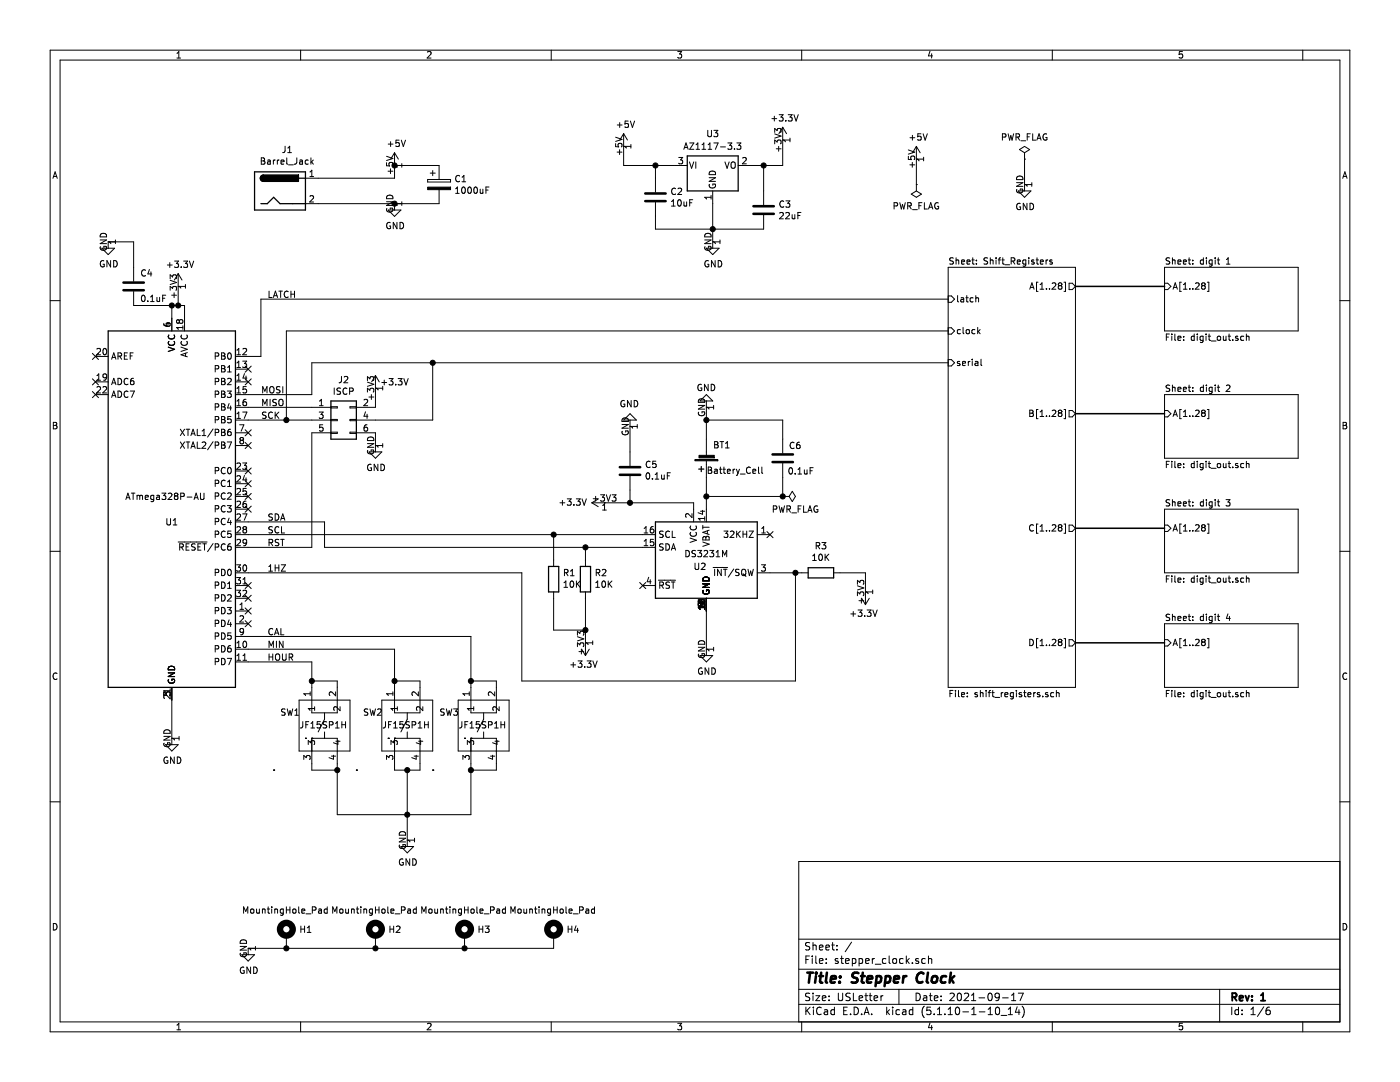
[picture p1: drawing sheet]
EESchema Schematic File Version 4
EELAYER 30 0
EELAYER END
$Descr USLetter 11000 8500
encoding utf-8
Sheet 1 6
Title "Stepper Clock"
Date "2021-09-17"
Rev "1"
Comp ""
Comment1 ""
Comment2 ""
Comment3 ""
Comment4 ""
$EndDescr
$Comp
L power:+5V #PWR010
U 1 1
P 4900 1150
F 0 "#PWR010" H 4900 1000 50  0001 C CNN
F 1 "+5V" H 4915 1323 50  0000 C CNN
F 2 "" H 4900 1150 50  0001 C CNN
F 3 "" H 4900 1150 50  0001 C CNN
	1    4900 1150
	1    0    0    -1  
$EndComp
$Comp
L power:+3.3V #PWR015
U 1 1
P 6150 1100
F 0 "#PWR015" H 6150 950 50  0001 C CNN
F 1 "+3.3V" H 6165 1273 50  0000 C CNN
F 2 "" H 6150 1100 50  0001 C CNN
F 3 "" H 6150 1100 50  0001 C CNN
	1    6150 1100
	1    0    0    -1  
$EndComp
Wire Wire Line
	4900 1150 4900 1300
Wire Wire Line
	4900 1300 5150 1300
Wire Wire Line
	5900 1300 6000 1300
Wire Wire Line
	6150 1300 6150 1100
Wire Wire Line
	5600 1600 5600 1800
$Comp
L Device:C C2
U 1 1
P 5150 1550
F 0 "C2" H 5265 1596 50  0000 L CNN
F 1 "10uF" H 5265 1505 50  0000 L CNN
F 2 "Capacitor_SMD:C_0805_2012Metric_Pad1.18x1.45mm_HandSolder" H 5188 1400 50  0001 C CNN
F 3 "~" H 5150 1550 50  0001 C CNN
	1    5150 1550
	1    0    0    -1  
$EndComp
Connection ~ 6000 1300
Wire Wire Line
	6000 1300 6150 1300
Wire Wire Line
	5600 1800 6000 1800
Connection ~ 5600 1800
Wire Wire Line
	5600 1800 5600 1900
$Comp
L power:+5V #PWR05
U 1 1
P 3100 1300
F 0 "#PWR05" H 3100 1150 50  0001 C CNN
F 1 "+5V" H 3115 1473 50  0000 C CNN
F 2 "" H 3100 1300 50  0001 C CNN
F 3 "" H 3100 1300 50  0001 C CNN
	1    3100 1300
	1    0    0    -1  
$EndComp
$Comp
L power:GND #PWR06
U 1 1
P 3100 1600
F 0 "#PWR06" H 3100 1350 50  0001 C CNN
F 1 "GND" H 3105 1427 50  0000 C CNN
F 2 "" H 3100 1600 50  0001 C CNN
F 3 "" H 3100 1600 50  0001 C CNN
	1    3100 1600
	1    0    0    -1  
$EndComp
Wire Wire Line
	3100 1400 3100 1300
Wire Wire Line
	5150 1700 5150 1800
Wire Wire Line
	5150 1800 5600 1800
Wire Wire Line
	6000 1300 6000 1500
Wire Wire Line
	5150 1400 5150 1300
Connection ~ 5150 1300
Wire Wire Line
	5150 1300 5300 1300
Wire Wire Line
	3100 1300 3450 1300
Connection ~ 3100 1300
Wire Wire Line
	3450 1600 3100 1600
Connection ~ 3100 1600
Wire Wire Line
	3100 1600 2500 1600
Wire Wire Line
	2500 1400 3100 1400
$Comp
L Connector:Barrel_Jack J1
U 1 1
P 2200 1500
F 0 "J1" H 2257 1825 50  0000 C CNN
F 1 "Barrel_Jack" H 2257 1734 50  0000 C CNN
F 2 "Connector_BarrelJack:BarrelJack_CUI_PJ-063AH_Horizontal_CircularHoles" H 2250 1460 50  0001 C CNN
F 3 "~" H 2250 1460 50  0001 C CNN
F 4 "PJ-063AH" H 2200 1500 50  0001 C CNN "part_num"
F 5 "digikey" H 2200 1500 50  0001 C CNN "source"
	1    2200 1500
	1    0    0    -1  
$EndComp
$Comp
L power:PWR_FLAG #FLG?
U 1 1
P 8050 1250
AR Path="/614193F9/6151E526" Ref="#FLG?"  Part="1" 
AR Path="/6151E526" Ref="#FLG03"  Part="1" 
F 0 "#FLG03" H 8050 1325 50  0001 C CNN
F 1 "PWR_FLAG" H 8050 1423 50  0000 C CNN
F 2 "" H 8050 1250 50  0001 C CNN
F 3 "~" H 8050 1250 50  0001 C CNN
	1    8050 1250
	1    0    0    -1  
$EndComp
$Comp
L power:GND #PWR?
U 1 1
P 8050 1450
AR Path="/614193F9/6151E52C" Ref="#PWR?"  Part="1" 
AR Path="/6151E52C" Ref="#PWR018"  Part="1" 
F 0 "#PWR018" H 8050 1200 50  0001 C CNN
F 1 "GND" H 8055 1277 50  0000 C CNN
F 2 "" H 8050 1450 50  0001 C CNN
F 3 "" H 8050 1450 50  0001 C CNN
	1    8050 1450
	1    0    0    -1  
$EndComp
Wire Wire Line
	8050 1250 8050 1450
Wire Wire Line
	7200 1250 7200 1450
$Comp
L power:+5V #PWR017
U 1 1
P 7200 1250
F 0 "#PWR017" H 7200 1100 50  0001 C CNN
F 1 "+5V" H 7215 1423 50  0000 C CNN
F 2 "" H 7200 1250 50  0001 C CNN
F 3 "" H 7200 1250 50  0001 C CNN
	1    7200 1250
	1    0    0    -1  
$EndComp
$Comp
L Regulator_Linear:AZ1117-3.3 U3
U 1 1
P 5600 1300
F 0 "U3" H 5600 1550 50  0000 C CNN
F 1 "AZ1117-3.3" H 5600 1451 50  0000 C CNN
F 2 "Package_TO_SOT_SMD:TO-252-2" H 5600 1550 50  0001 C CIN
F 3 "https://www.diodes.com/assets/Datasheets/AZ1117.pdf" H 5600 1300 50  0001 C CNN
F 4 "digikey" H 5600 1300 50  0001 C CNN "source"
F 5 "AZ1117CD-3.3TRG1" H 5600 1300 50  0001 C CNN "part_num"
	1    5600 1300
	1    0    0    -1  
$EndComp
$Comp
L Device:C C3
U 1 1
P 6000 1650
F 0 "C3" H 6115 1696 50  0000 L CNN
F 1 "22uF" H 6115 1605 50  0000 L CNN
F 2 "Capacitor_SMD:C_0805_2012Metric_Pad1.18x1.45mm_HandSolder" H 6038 1500 50  0001 C CNN
F 3 "~" H 6000 1650 50  0001 C CNN
	1    6000 1650
	1    0    0    -1  
$EndComp
$Comp
L Device:CP C1
U 1 1
P 3450 1450
F 0 "C1" H 3568 1496 50  0000 L CNN
F 1 "1000uF" H 3568 1405 50  0000 L CNN
F 2 "Capacitor_THT:CP_Radial_D10.0mm_P5.00mm" H 3488 1300 50  0001 C CNN
F 3 "~" H 3450 1450 50  0001 C CNN
	1    3450 1450
	1    0    0    -1  
$EndComp
$Comp
L Mechanical:MountingHole_Pad H1
U 1 1
P 2250 7350
F 0 "H1" H 2350 7399 50  0000 L CNN
F 1 "MountingHole_Pad" H 1900 7550 50  0000 L CNN
F 2 "MountingHole:MountingHole_3.2mm_M3_Pad_Via" H 2250 7350 50  0001 C CNN
F 3 "~" H 2250 7350 50  0001 C CNN
	1    2250 7350
	1    0    0    -1  
$EndComp
$Comp
L Mechanical:MountingHole_Pad H2
U 1 1
P 2950 7350
F 0 "H2" H 3050 7399 50  0000 L CNN
F 1 "MountingHole_Pad" H 2600 7550 50  0000 L CNN
F 2 "MountingHole:MountingHole_3.2mm_M3_Pad_Via" H 2950 7350 50  0001 C CNN
F 3 "~" H 2950 7350 50  0001 C CNN
	1    2950 7350
	1    0    0    -1  
$EndComp
$Comp
L Mechanical:MountingHole_Pad H3
U 1 1
P 3650 7350
F 0 "H3" H 3750 7399 50  0000 L CNN
F 1 "MountingHole_Pad" H 3300 7550 50  0000 L CNN
F 2 "MountingHole:MountingHole_3.2mm_M3_Pad_Via" H 3650 7350 50  0001 C CNN
F 3 "~" H 3650 7350 50  0001 C CNN
	1    3650 7350
	1    0    0    -1  
$EndComp
$Comp
L Mechanical:MountingHole_Pad H4
U 1 1
P 4350 7350
F 0 "H4" H 4450 7399 50  0000 L CNN
F 1 "MountingHole_Pad" H 4000 7550 50  0000 L CNN
F 2 "MountingHole:MountingHole_3.2mm_M3_Pad_Via" H 4350 7350 50  0001 C CNN
F 3 "~" H 4350 7350 50  0001 C CNN
	1    4350 7350
	1    0    0    -1  
$EndComp
$Comp
L power:GND #PWR0102
U 1 1
P 1950 7450
F 0 "#PWR0102" H 1950 7200 50  0001 C CNN
F 1 "GND" H 1955 7277 50  0000 C CNN
F 2 "" H 1950 7450 50  0001 C CNN
F 3 "" H 1950 7450 50  0001 C CNN
	1    1950 7450
	1    0    0    -1  
$EndComp
Wire Wire Line
	4350 7450 3650 7450
Wire Wire Line
	3650 7450 2950 7450
Connection ~ 3650 7450
Wire Wire Line
	2250 7450 2950 7450
Connection ~ 2950 7450
Wire Wire Line
	2250 7450 1950 7450
Connection ~ 2250 7450
$Comp
L power:PWR_FLAG #FLG?
U 1 1
P 7200 1450
AR Path="/614193F9/6152475A" Ref="#FLG?"  Part="1" 
AR Path="/6152475A" Ref="#FLG02"  Part="1" 
F 0 "#FLG02" H 7200 1525 50  0001 C CNN
F 1 "PWR_FLAG" H 7200 1623 50  0000 C CNN
F 2 "" H 7200 1450 50  0001 C CNN
F 3 "~" H 7200 1450 50  0001 C CNN
	1    7200 1450
	-1   0    0    1   
$EndComp
Wire Wire Line
	1050 1900 850  1900
Wire Wire Line
	3700 6050 3700 6000
Connection ~ 3700 6050
Wire Wire Line
	3900 6050 3700 6050
Wire Wire Line
	3900 6000 3900 6050
Wire Wire Line
	3700 6400 3700 6050
Connection ~ 3200 6050
Wire Wire Line
	3300 6050 3300 6000
Wire Wire Line
	3200 6050 3300 6050
Wire Wire Line
	3200 6050 3200 6400
Wire Wire Line
	3100 6050 3100 6000
Wire Wire Line
	3200 6050 3100 6050
Connection ~ 2650 6050
Wire Wire Line
	2650 6400 3200 6400
Wire Wire Line
	2650 6050 2650 6400
Wire Wire Line
	2650 6050 2650 6000
Wire Wire Line
	2450 6050 2650 6050
Wire Wire Line
	2450 6000 2450 6050
Wire Wire Line
	2450 5350 2450 5400
Connection ~ 2450 5350
Wire Wire Line
	2650 5350 2450 5350
Wire Wire Line
	2650 5400 2650 5350
Wire Wire Line
	2450 5200 2450 5350
Connection ~ 3100 5350
Wire Wire Line
	3100 5100 1950 5100
Wire Wire Line
	3100 5350 3100 5100
Wire Wire Line
	3100 5350 3300 5350
Wire Wire Line
	3700 5350 3700 5400
Connection ~ 3700 5350
Wire Wire Line
	3900 5350 3900 5400
Wire Wire Line
	3700 5350 3900 5350
Wire Wire Line
	3700 5000 3700 5350
Wire Wire Line
	1950 5200 2450 5200
Wire Wire Line
	3100 5350 3100 5400
Wire Wire Line
	3300 5350 3300 5400
$Comp
L Switch:JF15SP1H SW3
U 1 1
P 3800 5700
F 0 "SW3" V 3900 6050 50  0000 R CNN
F 1 "JF15SP1H" V 3800 5900 50  0000 R CNN
F 2 "Button_Switch_THT:JF15SP1H" H 3650 5950 50  0001 C CNN
F 3 "" H 3650 5950 50  0001 C CNN
	1    3800 5700
	0    -1   -1   0   
$EndComp
$Comp
L Switch:JF15SP1H SW2
U 1 1
P 3200 5700
F 0 "SW2" V 3300 6050 50  0000 R CNN
F 1 "JF15SP1H" V 3200 5900 50  0000 R CNN
F 2 "Button_Switch_THT:JF15SP1H" H 3050 5950 50  0001 C CNN
F 3 "" H 3050 5950 50  0001 C CNN
	1    3200 5700
	0    -1   -1   0   
$EndComp
$Comp
L Switch:JF15SP1H SW1
U 1 1
P 2550 5700
F 0 "SW1" V 2650 6050 50  0000 R CNN
F 1 "JF15SP1H" V 2550 5900 50  0000 R CNN
F 2 "Button_Switch_THT:JF15SP1H" H 2400 5950 50  0001 C CNN
F 3 "" H 2400 5950 50  0001 C CNN
	1    2550 5700
	0    -1   -1   0   
$EndComp
Wire Wire Line
	3400 2850 2450 2850
Connection ~ 3400 2850
Wire Wire Line
	3400 3300 3400 2850
Wire Wire Line
	2950 3300 3400 3300
Wire Wire Line
	2450 2850 2450 3100
Wire Wire Line
	7450 2850 3400 2850
Connection ~ 1350 2400
Wire Wire Line
	1350 2400 1050 2400
$Comp
L Device:C C4
U 1 1
P 1050 2250
F 0 "C4" H 1000 2150 50  0000 R CNN
F 1 "0.1uF" H 1000 2350 50  0000 R CNN
F 2 "Capacitor_SMD:C_0805_2012Metric_Pad1.18x1.45mm_HandSolder" H 1088 2100 50  0001 C CNN
F 3 "~" H 1050 2250 50  0001 C CNN
	1    1050 2250
	-1   0    0    1   
$EndComp
$Comp
L power:GND #PWR0101
U 1 1
P 850 1900
F 0 "#PWR0101" H 850 1650 50  0001 C CNN
F 1 "GND" H 855 1727 50  0000 C CNN
F 2 "" H 850 1900 50  0001 C CNN
F 3 "" H 850 1900 50  0001 C CNN
	1    850  1900
	1    0    0    -1  
$EndComp
Wire Wire Line
	1050 2100 1050 1900
Connection ~ 6150 3900
Wire Wire Line
	4950 3950 4750 3950
Wire Wire Line
	5550 3300 5550 3200
Connection ~ 5550 3300
Wire Wire Line
	6150 3300 6150 3450
Wire Wire Line
	5550 3300 6150 3300
Wire Wire Line
	5550 3450 5550 3300
Wire Wire Line
	5550 3900 5550 3750
Connection ~ 5550 3900
Wire Wire Line
	6150 3900 5550 3900
Wire Wire Line
	6150 3750 6150 3900
Connection ~ 4950 3950
Wire Wire Line
	5550 4000 5550 3900
$Comp
L Device:C C6
U 1 1
P 6150 3600
F 0 "C6" H 6300 3700 50  0000 R CNN
F 1 "0.1uF" H 6400 3500 50  0000 R CNN
F 2 "Capacitor_SMD:C_0805_2012Metric_Pad1.18x1.45mm_HandSolder" H 6188 3450 50  0001 C CNN
F 3 "~" H 6150 3600 50  0001 C CNN
	1    6150 3600
	1    0    0    -1  
$EndComp
$Comp
L power:GND #PWR012
U 1 1
P 5550 3200
F 0 "#PWR012" H 5550 2950 50  0001 C CNN
F 1 "GND" H 5550 3050 50  0000 C CNN
F 2 "" H 5550 3200 50  0001 C CNN
F 3 "" H 5550 3200 50  0001 C CNN
	1    5550 3200
	-1   0    0    1   
$EndComp
$Comp
L Device:Battery_Cell BT1
U 1 1
P 5550 3550
F 0 "BT1" H 5500 3500 50  0000 R CNN
F 1 "Battery_Cell" H 5550 3700 50  0000 R CNN
F 2 "Battery:BatteryHolder_LINX_BAT-HLD-012-SMT" V 5550 3610 50  0001 C CNN
F 3 "~" V 5550 3610 50  0001 C CNN
F 4 "BAT-HLD-012-SMT-TR" H 5550 3550 50  0001 C CNN "part_num"
F 5 "digikey" H 5550 3550 50  0001 C CNN "source"
	1    5550 3550
	-1   0    0    1   
$EndComp
$Comp
L Timer_RTC:DS3231M U2
U 1 1
P 5550 4400
F 0 "U2" H 5500 4350 50  0000 C CNN
F 1 "DS3231M" H 5550 4450 50  0000 C CNN
F 2 "Package_SO:SOIC-16W_7.5x10.3mm_P1.27mm" H 5550 3800 50  0001 C CNN
F 3 "http://datasheets.maximintegrated.com/en/ds/DS3231.pdf" H 5820 4450 50  0001 C CNN
F 4 "DS3231S#" H 5550 4400 50  0001 C CNN "part_num"
F 5 "mouser" H 5550 4400 50  0001 C CNN "source"
	1    5550 4400
	1    0    0    -1  
$EndComp
Wire Wire Line
	6050 4500 6250 4500
NoConn ~ 5050 4600
$Comp
L power:PWR_FLAG #FLG01
U 1 1
P 6150 3900
F 0 "#FLG01" H 6150 3975 50  0001 C CNN
F 1 "PWR_FLAG" V 6250 4000 50  0000 C CNN
F 2 "" H 6150 3900 50  0001 C CNN
F 3 "~" H 6150 3900 50  0001 C CNN
	1    6150 3900
	0    1    1    0   
$EndComp
$Sheet
S 9150 2100 1050 500 
U 613C8C5F
F0 "digit 1" 50
F1 "digit_out.sch" 50
F2 "A[1..28]" I L 9150 2250 50 
$EndSheet
$Sheet
S 9150 3100 1050 500 
U 6146B287
F0 "digit 2" 50
F1 "digit_out.sch" 50
F2 "A[1..28]" I L 9150 3250 50 
$EndSheet
$Sheet
S 9150 4000 1050 500 
U 6146EB3E
F0 "digit 3" 50
F1 "digit_out.sch" 50
F2 "A[1..28]" I L 9150 4150 50 
$EndSheet
$Sheet
S 9150 4900 1050 500 
U 61471317
F0 "digit 4" 50
F1 "digit_out.sch" 50
F2 "A[1..28]" I L 9150 5050 50 
$EndSheet
Wire Bus Line
	8450 3250 9150 3250
Wire Bus Line
	8450 2250 9150 2250
Wire Bus Line
	8450 4150 9150 4150
Wire Bus Line
	8450 5050 9150 5050
NoConn ~ 1950 3000
NoConn ~ 1950 2900
NoConn ~ 750  3000
NoConn ~ 750  3100
NoConn ~ 1950 3400
NoConn ~ 1950 3500
NoConn ~ 1950 3700
NoConn ~ 1950 3800
NoConn ~ 1950 3900
Wire Wire Line
	1950 4200 4350 4200
NoConn ~ 1950 4000
NoConn ~ 1950 4900
NoConn ~ 1950 4800
NoConn ~ 1950 4700
NoConn ~ 1950 4600
Wire Wire Line
	2550 4300 4600 4300
Wire Wire Line
	1950 4500 4100 4500
Wire Wire Line
	4100 4500 4100 5350
$Comp
L power:+3.3V #PWR09
U 1 1
P 4750 3950
F 0 "#PWR09" H 4750 3800 50  0001 C CNN
F 1 "+3.3V" V 4750 4200 50  0000 C CNN
F 2 "" H 4750 3950 50  0001 C CNN
F 3 "" H 4750 3950 50  0001 C CNN
	1    4750 3950
	0    -1   -1   0   
$EndComp
$Comp
L power:GND #PWR013
U 1 1
P 5550 5100
F 0 "#PWR013" H 5550 4850 50  0001 C CNN
F 1 "GND" H 5555 4927 50  0000 C CNN
F 2 "" H 5550 5100 50  0001 C CNN
F 3 "" H 5550 5100 50  0001 C CNN
	1    5550 5100
	1    0    0    -1  
$EndComp
$Comp
L power:+3.3V #PWR08
U 1 1
P 4600 5050
F 0 "#PWR08" H 4600 4900 50  0001 C CNN
F 1 "+3.3V" H 4615 5223 50  0000 C CNN
F 2 "" H 4600 5050 50  0001 C CNN
F 3 "" H 4600 5050 50  0001 C CNN
	1    4600 5050
	-1   0    0    1   
$EndComp
Wire Wire Line
	5550 5100 5550 4800
$Comp
L Device:C C5
U 1 1
P 4950 3700
F 0 "C5" H 4835 3654 50  0000 R CNN
F 1 "0.1uF" H 4835 3745 50  0000 R CNN
F 2 "Capacitor_SMD:C_0805_2012Metric_Pad1.18x1.45mm_HandSolder" H 4988 3550 50  0001 C CNN
F 3 "~" H 4950 3700 50  0001 C CNN
	1    4950 3700
	-1   0    0    1   
$EndComp
$Comp
L power:GND #PWR011
U 1 1
P 4950 3350
F 0 "#PWR011" H 4950 3100 50  0001 C CNN
F 1 "GND" H 4955 3177 50  0000 C CNN
F 2 "" H 4950 3350 50  0001 C CNN
F 3 "" H 4950 3350 50  0001 C CNN
	1    4950 3350
	-1   0    0    1   
$EndComp
Wire Wire Line
	5450 3950 5450 4000
Wire Wire Line
	4950 3550 4950 3350
Wire Wire Line
	4950 3950 4950 3850
Wire Wire Line
	4950 3950 5450 3950
$Comp
L Device:R R2
U 1 1
P 4600 4550
F 0 "R2" H 4530 4504 50  0000 R CNN
F 1 "10K" H 4530 4595 50  0000 R CNN
F 2 "Resistor_SMD:R_0805_2012Metric_Pad1.20x1.40mm_HandSolder" V 4530 4550 50  0001 C CNN
F 3 "~" H 4600 4550 50  0001 C CNN
	1    4600 4550
	-1   0    0    1   
$EndComp
$Comp
L Device:R R1
U 1 1
P 4350 4550
F 0 "R1" H 4280 4504 50  0000 R CNN
F 1 "10K" H 4280 4595 50  0000 R CNN
F 2 "Resistor_SMD:R_0805_2012Metric_Pad1.20x1.40mm_HandSolder" V 4280 4550 50  0001 C CNN
F 3 "~" H 4350 4550 50  0001 C CNN
	1    4350 4550
	-1   0    0    1   
$EndComp
Wire Wire Line
	4600 4700 4600 4950
Wire Wire Line
	4350 4700 4350 4950
Wire Wire Line
	4350 4950 4600 4950
Connection ~ 4600 4950
Wire Wire Line
	4600 4950 4600 5050
Wire Wire Line
	5050 4300 4600 4300
Wire Wire Line
	4600 4300 4600 4400
Wire Wire Line
	5050 4200 4350 4200
Wire Wire Line
	4350 4200 4350 4400
$Comp
L Device:R R3
U 1 1
P 6450 4500
F 0 "R3" V 6657 4500 50  0000 C CNN
F 1 "10K" V 6566 4500 50  0000 C CNN
F 2 "Resistor_SMD:R_0805_2012Metric_Pad1.20x1.40mm_HandSolder" V 6380 4500 50  0001 C CNN
F 3 "~" H 6450 4500 50  0001 C CNN
	1    6450 4500
	0    -1   -1   0   
$EndComp
NoConn ~ 6050 4200
$Comp
L power:+3.3V #PWR016
U 1 1
P 6800 4650
F 0 "#PWR016" H 6800 4500 50  0001 C CNN
F 1 "+3.3V" H 6815 4823 50  0000 C CNN
F 2 "" H 6800 4650 50  0001 C CNN
F 3 "" H 6800 4650 50  0001 C CNN
	1    6800 4650
	-1   0    0    1   
$EndComp
Wire Wire Line
	6600 4500 6800 4500
Wire Wire Line
	6800 4500 6800 4650
Connection ~ 4350 4200
Connection ~ 4600 4300
Wire Wire Line
	6250 4500 6250 5350
Wire Wire Line
	6250 5350 4100 5350
Connection ~ 6250 4500
Wire Wire Line
	6250 4500 6300 4500
Text Label 2100 2350 0    50   ~ 0
LATCH
Text Label 2100 4200 0    50   ~ 0
SCL
Text Label 2100 4100 0    50   ~ 0
SDA
Text Label 2100 5200 0    50   ~ 0
HOUR
Text Label 2100 5100 0    50   ~ 0
MIN
Text Label 2100 5000 0    50   ~ 0
CAL
Text Label 2100 4500 0    50   ~ 0
1HZ
Wire Wire Line
	2550 4100 1950 4100
Wire Wire Line
	2550 4300 2550 4100
Wire Wire Line
	2250 3300 2450 3300
Connection ~ 2250 3300
Wire Wire Line
	2250 2600 2250 3300
Wire Wire Line
	7450 2600 2250 2600
Wire Wire Line
	2050 2350 7450 2350
Wire Wire Line
	2050 2800 2050 2350
Wire Wire Line
	1950 2800 2050 2800
Wire Wire Line
	1350 2400 1350 2500
Wire Wire Line
	1450 2400 1450 2500
Wire Wire Line
	3200 6400 3700 6400
Connection ~ 3200 6400
Wire Wire Line
	3200 6600 3200 6400
$Comp
L power:GND #PWR07
U 1 1
P 3200 6600
F 0 "#PWR07" H 3200 6350 50  0001 C CNN
F 1 "GND" H 3205 6427 50  0000 C CNN
F 2 "" H 3200 6600 50  0001 C CNN
F 3 "" H 3200 6600 50  0001 C CNN
	1    3200 6600
	1    0    0    -1  
$EndComp
Wire Wire Line
	1950 5000 3700 5000
NoConn ~ 750  2800
$Comp
L power:+3.3V #PWR02
U 1 1
P 1400 2250
AR Path="/613D5904" Ref="#PWR02"  Part="1" 
AR Path="/613C82D1/613D5904" Ref="#PWR?"  Part="1" 
F 0 "#PWR02" H 1400 2100 50  0001 C CNN
F 1 "+3.3V" H 1415 2423 50  0000 C CNN
F 2 "" H 1400 2250 50  0001 C CNN
F 3 "" H 1400 2250 50  0001 C CNN
	1    1400 2250
	1    0    0    -1  
$EndComp
$Comp
L Connector_Generic:Conn_02x03_Odd_Even J2
U 1 1
P 2650 3300
F 0 "J2" H 2700 3617 50  0000 C CNN
F 1 "ISCP" H 2700 3526 50  0000 C CNN
F 2 "Connector_PinHeader_2.54mm:PinHeader_2x03_P2.54mm_Vertical" H 2650 3300 50  0001 C CNN
F 3 "~" H 2650 3300 50  0001 C CNN
	1    2650 3300
	1    0    0    -1  
$EndComp
Text Label 2050 3200 0    50   ~ 0
MISO
Text Label 2050 3300 0    50   ~ 0
SCK
Text Label 2050 3100 0    50   ~ 0
MOSI
Text Label 2100 4300 0    50   ~ 0
RST
$Comp
L power:+3.3V #PWR03
U 1 1
P 2950 3050
F 0 "#PWR03" H 2950 2900 50  0001 C CNN
F 1 "+3.3V" H 3100 3100 50  0000 C CNN
F 2 "" H 2950 3050 50  0001 C CNN
F 3 "" H 2950 3050 50  0001 C CNN
	1    2950 3050
	1    0    0    -1  
$EndComp
Wire Wire Line
	2950 3050 2950 3200
$Comp
L power:GND #PWR04
U 1 1
P 2950 3500
F 0 "#PWR04" H 2950 3250 50  0001 C CNN
F 1 "GND" H 2955 3327 50  0000 C CNN
F 2 "" H 2950 3500 50  0001 C CNN
F 3 "" H 2950 3500 50  0001 C CNN
	1    2950 3500
	1    0    0    -1  
$EndComp
Wire Wire Line
	2950 3400 2950 3500
Wire Wire Line
	2450 4300 2450 3400
Wire Wire Line
	1950 4300 2450 4300
Wire Wire Line
	1950 3300 2250 3300
Wire Wire Line
	2450 3200 1950 3200
Wire Wire Line
	2450 3100 1950 3100
Wire Wire Line
	1350 5800 1350 5500
$Comp
L MCU_Microchip_ATmega:ATmega328P-AU U1
U 1 1
P 1350 4000
F 0 "U1" H 1350 3900 50  0000 C CNN
F 1 "ATmega328P-AU" H 1300 4100 50  0000 C CNN
F 2 "Package_QFP:TQFP-32_7x7mm_P0.8mm" H 1350 4000 50  0001 C CIN
F 3 "http://ww1.microchip.com/downloads/en/DeviceDoc/ATmega328_P%20AVR%20MCU%20with%20picoPower%20Technology%20Data%20Sheet%2040001984A.pdf" H 1350 4000 50  0001 C CNN
	1    1350 4000
	1    0    0    -1  
$EndComp
Wire Wire Line
	1400 2250 1400 2400
Wire Wire Line
	1400 2400 1350 2400
Wire Wire Line
	1450 2400 1400 2400
Connection ~ 1400 2400
$Comp
L power:GND #PWR01
U 1 1
P 1350 5800
AR Path="/613D58F1" Ref="#PWR01"  Part="1" 
AR Path="/613C82D1/613D58F1" Ref="#PWR?"  Part="1" 
F 0 "#PWR01" H 1350 5550 50  0001 C CNN
F 1 "GND" H 1355 5627 50  0000 C CNN
F 2 "" H 1350 5800 50  0001 C CNN
F 3 "" H 1350 5800 50  0001 C CNN
	1    1350 5800
	1    0    0    -1  
$EndComp
$Sheet
S 7450 2100 1000 3300
U 614193F9
F0 "Shift_Registers" 50
F1 "shift_registers.sch" 50
F2 "latch" I L 7450 2350 50 
F3 "clock" I L 7450 2600 50 
F4 "serial" I L 7450 2850 50 
F5 "A[1..28]" O R 8450 2250 50 
F6 "B[1..28]" O R 8450 3250 50 
F7 "C[1..28]" O R 8450 4150 50 
F8 "D[1..28]" O R 8450 5050 50 
$EndSheet
$Comp
L power:GND #PWR014
U 1 1
P 5600 1900
F 0 "#PWR014" H 5600 1650 50  0001 C CNN
F 1 "GND" H 5605 1727 50  0000 C CNN
F 2 "" H 5600 1900 50  0001 C CNN
F 3 "" H 5600 1900 50  0001 C CNN
	1    5600 1900
	1    0    0    -1  
$EndComp
$EndSCHEMATC
